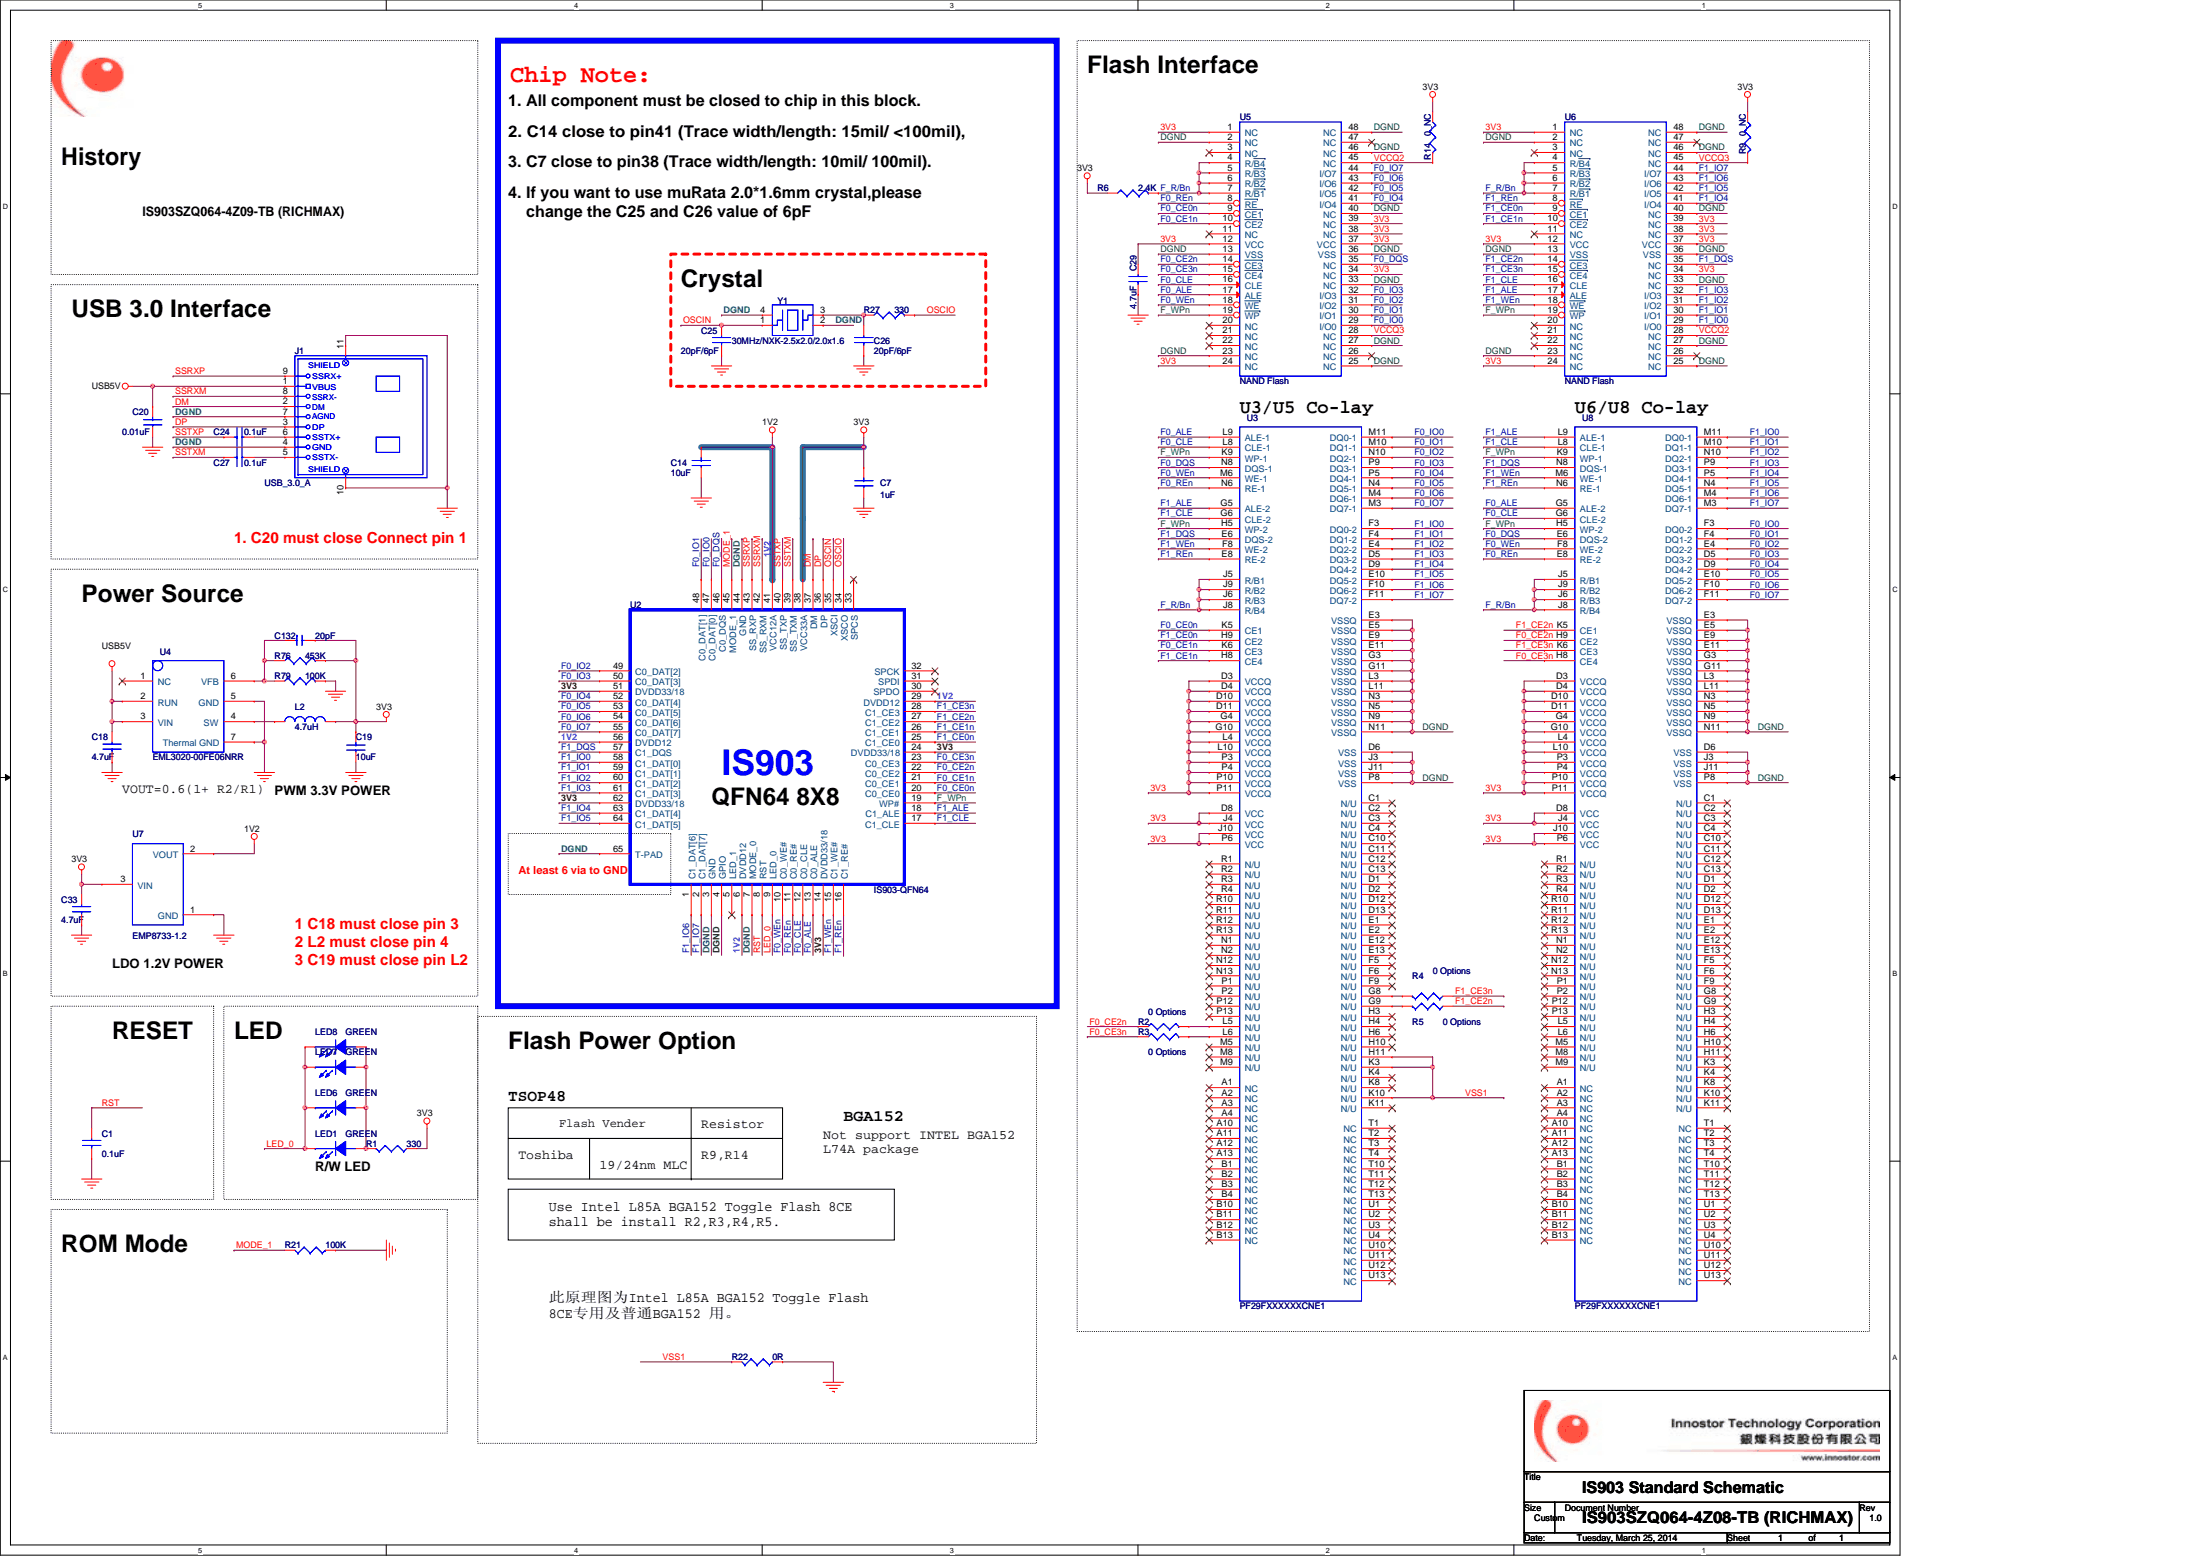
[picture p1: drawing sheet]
# OrCAD Capture schematic IS903SZQ064-4Z09-TB.DSN
size Custom; title: IS903 Standard Schematic; rev: 1.0; note: IS903SZQ064-4Z08-TB (RICHMAX)

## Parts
C1  0.1uF  [C0402]
C7  1uF  [C0402_S]
C14  10uF  [C0603_AD]
C18  4.7uF  [C0603_AD]
C19  10uF  [C0603_AD]
C20  0.01uF  [C0402]
C24  0.1uF  [C0402]
C25  20pF/6pF  [C0402_S]
C26  20pF/6pF  [C0402_S]
C27  0.1uF  [C0402]
C29  4.7uF  [C0603_AD]
C33  4.7uF  [C0603_AD]
C132  20pF  [C0402]
J1  USB_3.0_A  [USB3.0_1.0_A_CT01]
L2  4.7uH  [L2.0X1.25X0.8]
LED1  GREEN  [D0603]
LED6  GREEN  [D0603]
LED7  GREEN  [D0603]
LED8  GREEN  [D0603]
R1  330  [R0402]
R2  0 Options  [R0402]
R3  0 Options  [R0402]
R4  0 Options  [R0402]
R5  0 Options  [R0402]
R6  2.4K  [R0402]
R9  0_NC  [R0402]
R14  0_NC  [R0402]
R21  100K  [R0402]
R22  0R  [R0402]
R27  330  [R0402]
R76  453K  [R0402]
R79  100K  [R0402]
U2  IS903-QFN64  [QFN64_0.4_8X8X0.9]
U3  PF29FXXXXXXCNE1  [BGA152_1.0_14X18]
U4  EML3020-00FE06NRR  [TDFN6_0.65_2X2]
U5  NAND Flash  [TSOP48-SHORT]
U6  NAND Flash  [TSOP48-SHORT]
U7  EMP8733-1.2  [SOT-23]
U8  PF29FXXXXXXCNE1  [BGA152_1.0_14X18]
Y1  30MHz/NXK-2.5x2.0/2.0x1.6  [XTAL_2.5X2.0X0.55]

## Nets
1V2: C14.2 U2.6(DVDD12) U2.29(DVDD12) U2.41(VCC12A) U2.56(DVDD12) U7.2(VOUT)
3V3: C7.2 C19.2 C29.1 C33.1 C132.2 L2.1 R1.1 R6.1 R9.1 R14.1 R76.2 U2.14(DVDD33/18) U2.24(DVDD33/18) U2.38(VCC33A) U2.51(DVDD33/18) U2.62(DVDD33/18) U3.D3(VCCQ) U3.D4(VCCQ) U3.D8(VCC) U3.D10(VCCQ) U3.D11(VCCQ) U3.G4(VCCQ) U3.G10(VCCQ) U3.J4(VCC) U3.J10(VCC) U3.L4(VCCQ) U3.L10(VCCQ) U3.P3(VCCQ) U3.P4(VCCQ) U3.P6(VCC) U3.P10(VCCQ) U3.P11(VCCQ) U5.1(NC) U5.12(VCC) U5.24(NC) U5.34(NC) U5.37(VCC) U5.38(NC) U5.39(NC) U6.1(NC) U6.12(VCC) U6.24(NC) U6.34(NC) U6.37(VCC) U6.38(NC) U6.39(NC) U7.3(VIN) U8.D3(VCCQ) U8.D4(VCCQ) U8.D8(VCC) U8.D10(VCCQ) U8.D11(VCCQ) U8.G4(VCCQ) U8.G10(VCCQ) U8.J4(VCC) U8.J10(VCC) U8.L4(VCCQ) U8.L10(VCCQ) U8.P3(VCCQ) U8.P4(VCCQ) U8.P6(VCC) U8.P10(VCCQ) U8.P11(VCCQ)
DGND: C1.2 C7.1 C14.1 C18.2 C19.1 C20.1 C25.2 C26.2 C29.2 C33.2 J1.4(GND) J1.7(GND_DRAIN) J1.10(SHIELD) J1.11(SHIELD) R21.2 R22.2 R79.2 U2.3(GND) U2.4(GPIO) U2.7(MODE_0) U2.44(GND) U2.65(T-PAD) U3.D6(VSS) U3.E3(VSSQ) U3.E5(VSSQ) U3.E9(VSSQ) U3.E11(VSSQ) U3.G3(VSSQ) U3.G11(VSSQ) U3.J3(VSS) U3.J11(VSS) U3.L3(VSSQ) U3.L11(VSSQ) U3.N3(VSSQ) U3.N5(VSSQ) U3.N9(VSSQ) U3.N11(VSSQ) U3.P8(VSS) U4.5(GND) U4.7(Thermal_GND) U5.2(NC) U5.13(VSS) U5.23(NC) U5.25(NC) U5.27(NC) U5.33(NC) U5.36(VSS) U5.40(NC) U5.46(NC) U5.48(NC) U6.2(NC) U6.13(VSS) U6.23(NC) U6.25(NC) U6.27(NC) U6.33(NC) U6.36(VSS) U6.40(NC) U6.46(NC) U6.48(NC) U7.1(GND) U8.D6(VSS) U8.E3(VSSQ) U8.E5(VSSQ) U8.E9(VSSQ) U8.E11(VSSQ) U8.G3(VSSQ) U8.G11(VSSQ) U8.J3(VSS) U8.J11(VSS) U8.L3(VSSQ) U8.L11(VSSQ) U8.N3(VSSQ) U8.N5(VSSQ) U8.N9(VSSQ) U8.N11(VSSQ) U8.P8(VSS) Y1.2(GND) Y1.4(GND)
VCCQ2: R14.2 U5.45(NC) U6.28(NC)
VCCQ3: R9.2 U5.28(NC) U6.45(NC)
VSS1: R22.1 U3.H11(N/U) U3.K3(N/U) U3.K10(N/U)
DM: J1.2(DM) U2.37(DM)
DP: J1.3(DP) U2.36(DP)
F0_ALE: U2.13(C0_ALE) U3.L9(ALE-1) U5.17(ALE) U8.G5(ALE-2)
F0_CE0n: U2.20(C0_CE0) U3.K5(CE1) U5.9(~{CE1})
F0_CE1n: U2.21(C0_CE1) U3.K6(CE3) U5.10(~{CE2})
F0_CE2n: R2.1 U2.22(C0_CE2) U5.14(~{CE3}) U8.H9(CE2)
F0_CE3n: R3.1 U2.23(C0_CE3) U5.15(~{CE4}) U8.H8(CE4)
F0_CLE: U2.12(C0_CLE) U3.L8(CLE-1) U5.16(CLE) U8.G6(CLE-2)
F0_DQS: U2.46(C0_DQS) U3.N8(DQS-1) U5.35(NC) U8.E6(DQS-2)
F0_IO0: U2.47(C0_DAT[0]) U3.M11(DQ0-1) U5.29(I/O0) U8.F3(DQ0-2)
F0_IO1: U2.48(C0_DAT[1]) U3.M10(DQ1-1) U5.30(I/O1) U8.F4(DQ1-2)
F0_IO2: U2.49(C0_DAT[2]) U3.N10(DQ2-1) U5.31(I/O2) U8.E4(DQ2-2)
F0_IO3: U2.50(C0_DAT[3]) U3.P9(DQ3-1) U5.32(I/O3) U8.D5(DQ3-2)
F0_IO4: U2.52(C0_DAT[4]) U3.P5(DQ4-1) U5.41(I/O4) U8.D9(DQ4-2)
F0_IO5: U2.53(C0_DAT[5]) U3.N4(DQ5-1) U5.42(I/O5) U8.E10(DQ5-2)
F0_IO6: U2.54(C0_DAT[6]) U3.M4(DQ6-1) U5.43(I/O6) U8.F10(DQ6-2)
F0_IO7: U2.55(C0_DAT[7]) U3.M3(DQ7-1) U5.44(I/O7) U8.F11(DQ7-2)
F0_REn: U2.11(C0_RE#) U3.N6(RE-1) U5.8(~{RE}) U8.E8(RE-2)
F0_WEn: U2.10(C0_WE#) U3.M6(WE-1) U5.18(~{WE}) U8.F8(WE-2)
F1_ALE: U2.18(C1_ALE) U3.G5(ALE-2) U6.17(ALE) U8.L9(ALE-1)
F1_CE0n: U2.25(C1_CE0) U3.H9(CE2) U6.9(~{CE1})
F1_CE1n: U2.26(C1_CE1) U3.H8(CE4) U6.10(~{CE2})
F1_CE2n: R5.1 U2.27(C1_CE2) U6.14(~{CE3}) U8.K5(CE1)
F1_CE3n: R4.1 U2.28(C1_CE3) U6.15(~{CE4}) U8.K6(CE3)
F1_CLE: U2.17(C1_CLE) U3.G6(CLE-2) U6.16(CLE) U8.L8(CLE-1)
F1_DQS: U2.57(C1_DQS) U3.E6(DQS-2) U6.35(NC) U8.N8(DQS-1)
F1_IO0: U2.58(C1_DAT[0]) U3.F3(DQ0-2) U6.29(I/O0) U8.M11(DQ0-1)
F1_IO1: U2.59(C1_DAT[1]) U3.F4(DQ1-2) U6.30(I/O1) U8.M10(DQ1-1)
F1_IO2: U2.60(C1_DAT[2]) U3.E4(DQ2-2) U6.31(I/O2) U8.N10(DQ2-1)
F1_IO3: U2.61(C1_DAT[3]) U3.D5(DQ3-2) U6.32(I/O3) U8.P9(DQ3-1)
F1_IO4: U2.63(C1_DAT[4]) U3.D9(DQ4-2) U6.41(I/O4) U8.P5(DQ4-1)
F1_IO5: U2.64(C1_DAT[5]) U3.E10(DQ5-2) U6.42(I/O5) U8.N4(DQ5-1)
F1_IO6: U2.1(C1_DAT[6]) U3.F10(DQ6-2) U6.43(I/O6) U8.M4(DQ6-1)
F1_IO7: U2.2(C1_DAT[7]) U3.F11(DQ7-2) U6.44(I/O7) U8.M3(DQ7-1)
F1_REn: U2.16(C1_RE#) U3.E8(RE-2) U6.8(~{RE}) U8.N6(RE-1)
F1_WEn: U2.15(C1_WE#) U3.F8(WE-2) U6.18(~{WE}) U8.M6(WE-1)
F_R/Bn: R6.2 U3.J5(R/B1) U3.J6(R/B3) U3.J8(R/B4) U3.J9(R/B2) U5.4(R/~{B4}) U5.5(R/~{B3}) U5.6(R/~{B2}) U5.7(R/~{B1}) U6.4(R/~{B4}) U6.5(R/~{B3}) U6.6(R/~{B2}) U6.7(R/~{B1}) U8.J5(R/B1) U8.J6(R/B3) U8.J8(R/B4) U8.J9(R/B2)
F_WPn: U2.19(WP#) U3.H5(WP-2) U3.K9(WP-1) U5.19(~{WP}) U6.19(~{WP}) U8.H5(WP-2) U8.K9(WP-1)
LED_0: LED1.2 LED6.2 LED7.2 LED8.2 U2.9(LED_0)
MODE_1: R21.1 U2.45(MODE_1)
OSCIN: C25.1 U2.35(XSCI) Y1.1
OSCIO: R27.2 U2.34(XSCO)
RST: C1.1 U2.8(RST)
SSRXM: J1.8(SSRX-) U2.42(SS_RXM)
SSRXP: J1.9(SSRX+) U2.43(SS_RXP)
SSTXM: C27.2 U2.39(SS_TXM)
SSTXP: C24.2 U2.40(SS_TXP)
USB5V: C18.1 C20.2 J1.1(VBUS) U4.2(RUN) U4.3(VIN)
N87794: R4.2 U3.G8(N/U)
N87822: R5.2 U3.G9(N/U)
N87826: R2.2 U3.L5(N/U)
N87830: R3.2 U3.L6(N/U)
N88986: C132.1 R76.1 R79.1 U4.6(VFB)
N89020: L2.2 U4.4(SW)
N89890: C26.1 R27.1 Y1.3
N90370: C24.1 J1.6(SSTX+)
N91192: C27.1 J1.5(SSTX-)
N94488: LED1.1 LED6.1 LED7.1 LED8.1 R1.2

Not connected (* = marked no-connect by the designer): U2 5(LED_1)* 30(SPDO)* 31(SPDI)* 32(SPCK)* 33(SPCS)*; U3 A1(NC)* A2(NC)* A3(NC)* A4(NC)* A10(NC)* A11(NC)* A12(NC)* A13(NC)* B1(NC)* B2(NC)* B3(NC)* B4(NC)* B10(NC)* B11(NC)* B12(NC)* B13(NC)* C1(N/U)* C2(N/U)* C3(N/U)* C4(N/U)* C10(N/U)* C11(N/U)* C12(N/U)* C13(N/U)* D1(N/U)* D2(N/U)* D12(N/U)* D13(N/U)* E1(N/U)* E2(N/U)* E12(N/U)* E13(N/U)* F5(N/U)* F6(N/U)* F9(N/U)* H3(N/U)* H4(N/U)* H6(N/U)* H10(N/U)* K4(N/U)* K8(N/U)* K11(N/U)* M5(N/U)* M8(N/U)* M9(N/U)* N1(N/U)* N2(N/U)* N12(N/U)* N13(N/U)* P1(N/U)* P2(N/U)* P12(N/U)* P13(N/U)* R1(N/U)* R2(N/U)* R3(N/U)* R4(N/U)* R10(N/U)* R11(N/U)* R12(N/U)* R13(N/U)* T1(NC)* T2(NC)* T3(NC)* T4(NC)* T10(NC)* T11(NC)* T12(NC)* T13(NC)* U1(NC)* U2(NC)* U3(NC)* U4(NC)* U10(NC)* U11(NC)* U12(NC)* U13(NC)*; U4 1(NC)*; U5 3(NC)* 11(NC)* 20(NC)* 21(NC)* 22(NC)* 26(NC)* 47(NC)*; U6 3(NC)* 11(NC)* 20(NC)* 21(NC)* 22(NC)* 26(NC)* 47(NC)*; U8 A1(NC)* A2(NC)* A3(NC)* A4(NC)* A10(NC)* A11(NC)* A12(NC)* A13(NC)* B1(NC)* B2(NC)* B3(NC)* B4(NC)* B10(NC)* B11(NC)* B12(NC)* B13(NC)* C1(N/U)* C2(N/U)* C3(N/U)* C4(N/U)* C10(N/U)* C11(N/U)* C12(N/U)* C13(N/U)* D1(N/U)* D2(N/U)* D12(N/U)* D13(N/U)* E1(N/U)* E2(N/U)* E12(N/U)* E13(N/U)* F5(N/U)* F6(N/U)* F9(N/U)* G8(N/U)* G9(N/U)* H3(N/U)* H4(N/U)* H6(N/U)* H10(N/U)* H11(N/U)* K3(N/U)* K4(N/U)* K8(N/U)* K10(N/U)* K11(N/U)* L5(N/U)* L6(N/U)* M5(N/U)* M8(N/U)* M9(N/U)* N1(N/U)* N2(N/U)* N12(N/U)* N13(N/U)* P1(N/U)* P2(N/U)* P12(N/U)* P13(N/U)* R1(N/U)* R2(N/U)* R3(N/U)* R4(N/U)* R10(N/U)* R11(N/U)* R12(N/U)* R13(N/U)* T1(NC)* T2(NC)* T3(NC)* T4(NC)* T10(NC)* T11(NC)* T12(NC)* T13(NC)* U1(NC)* U2(NC)* U3(NC)* U4(NC)* U10(NC)* U11(NC)* U12(NC)* U13(NC)*

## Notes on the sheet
- Flash Interface
- Chip Note:
- 1. All component must be closed to chip in this block.
- 2. C14 close to pin41 (Trace width/length: 15mil/ <100mil),
- History
- 3. C7 close to pin38 (Trace width/length: 10mil/ 100mil).
- 4. If you want to use muRata 2.0*1.6mm crystal,please
      change the C25 and C26 value of 6pF
- IS903SZQ064-4Z09-TB (RICHMAX)
- Crystal
- USB 3.0 Interface
- U3/U5 Co-lay
- U6/U8 Co-lay
- 1. C20 must close Connect pin 1
- Power Source
- IS903
- VOUT=0.6(1+ R2/R1)
- PWM 3.3V POWER
- QFN64 8X8
- At least 6 via to GND
- 1 C18 must close pin 3
  2 L2 must close pin 4
  3 C19 must close pin L2
- LDO 1.2V POWER
- RESET
- LED
- Flash Power Option
- TSOP48
- BGA152
- Flash Vender
- Resistor
- Not support INTEL BGA152
  L74A package
- Toshiba
- R9,R14
- R/W LED
- 19/24nm MLC
- Use Intel L85A BGA152 Toggle Flash 8CE
  shall be install R2,R3,R4,R5.
- ROM Mode
- 此原理图为Intel L85A BGA152 Toggle Flash
  8CE专用及普通BGA152 用。
